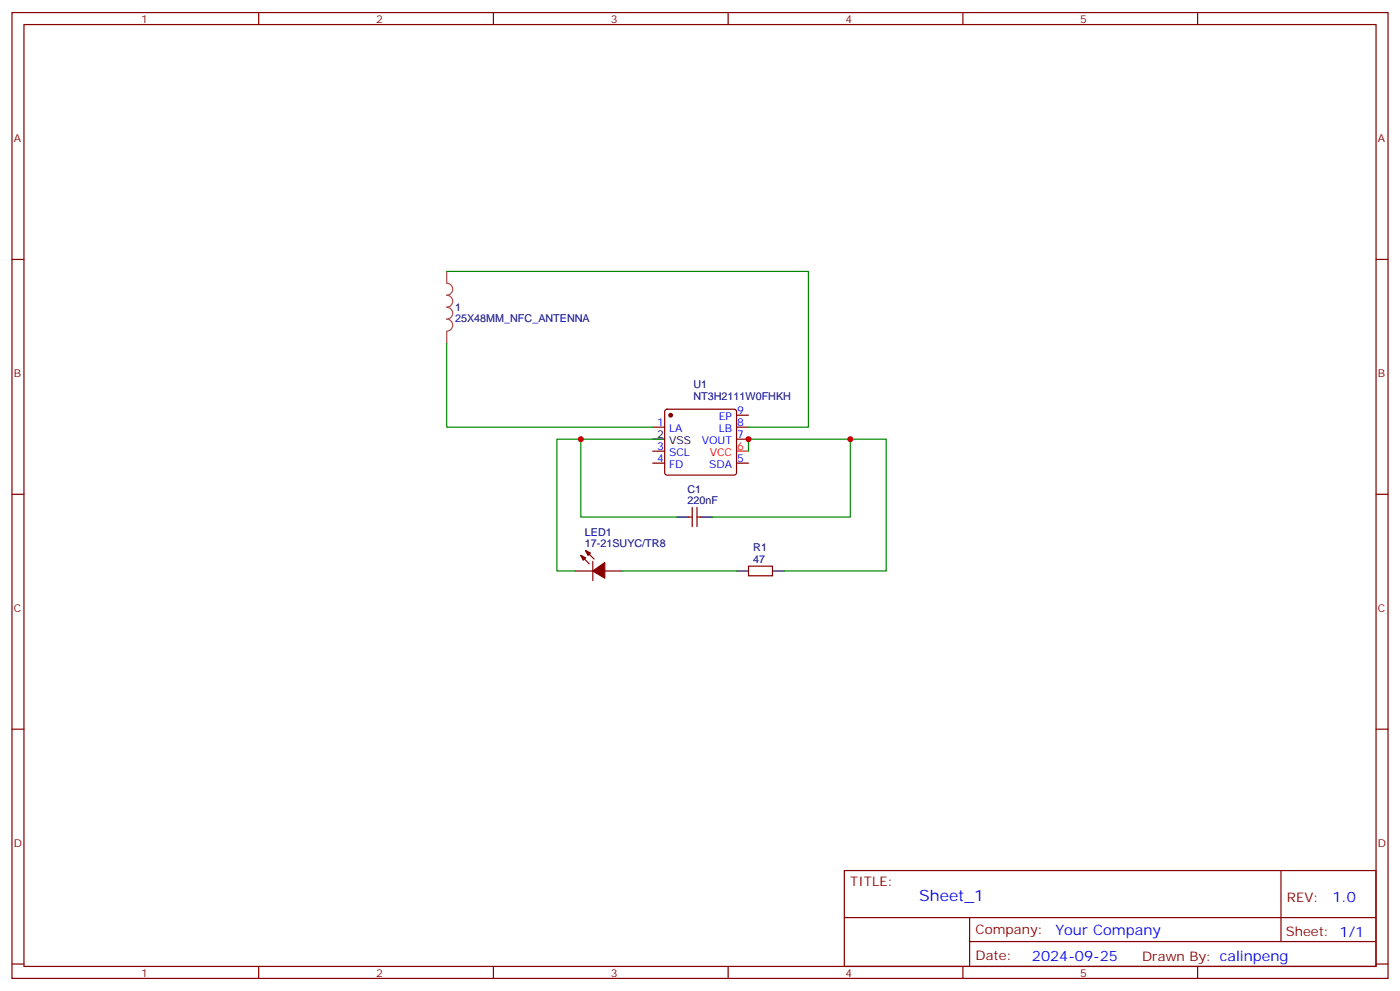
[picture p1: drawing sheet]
<svg xmlns="http://www.w3.org/2000/svg" width="412mm" height="292mm" viewBox="0 0 412 292" stroke-linecap="round" stroke-linejoin="round" font-family="sans-serif">
<g fill="none" stroke="#870000" stroke-width=".35">
<path d="M3.5 3.7h405.4v284.3h-405.4zM7.1 7.2h398.2v277.3h-398.2zM76.2 3.7v3.5M145.3 3.7v3.5M214.5 3.7v3.5M283.6 3.7v3.5M352.8 3.7v3.5M3.5 76.4h3.6M405.3 76.4h3.6M192.3 125.8h3.5M192.3 136.3h3.5M192.3 132.8h3.5"/>
<path d="M196 120.7l.5-.2h19.8l.5 .2 .2 .5v18l-.3 .5-.4 .2h-19.8l-.5-.3-.2-.4v-18zM217 122.2h3.5M217 125.8h3.5M217 129.3h3.5M217 136.3h3.5M3.5 145.5h3.6M202.8 152.2h1.1M203.9 149.4v5.6M205.3 149.4v5.6M205.3 152.2h1.1M405.3 145.5h3.6M169.3 168.1h5.3"/>
<path d="M171.1 163.5l2.5 2.5M172.5 162.1l2.5 2.5M174.6 165.3v5.6M178.2 168.1h5.2M220.5 166.7h7v2.8h-7zM3.5 214.7h3.6M405.3 214.7h3.6M248.7 256.3h156.6v28.2h-156.6zM377.3 256.3v20.9M248.7 270.1h156.5M285.6 277.2h119.6M285.6 270.1v14.2"/>
<path d="M3.5 283.8h3.6M76.2 284.5v3.5M145.3 284.5v3.5M214.5 284.5v3.5M283.6 284.5v3.5M352.8 284.5v3.5M405.3 283.8h3.6"/>
</g>
<path d="M217 132.8h3.5" fill="none" stroke="#f00" stroke-width=".35"/>
<path d="M192.3 129.3h3.5M199.3 152.2h3.5M206.4 152.2h3.5M217 168.1h3.5M227.5 168.1h3.6" fill="none" stroke="#000" stroke-width=".35"/>
<g fill="#870000" stroke="#870000" stroke-width=".35">
<path d="M171.1 163.5l1.4 .7-.7 .7z"/>
<path d="M172.5 162.1l1.4 .7-.7 .7z"/>
<path d="M174.6 168.1l3.6-2.5v4.6z"/>
<circle cx="197.6" cy="122.2" r=".53"/>
</g>
<path d="M131.6 79.9h106.5v45.9h-17.6M131.6 101.1v24.7h60.7M171.1 129.3h-7.1v38.8h5.3M192.3 129.3h-21.2v22.9h28.2M220.5 132.8v-3.5h30v22.9h-40.6M250.5 129.3h10.6v38.8h-30M183.4 168.1h33.6" fill="none" stroke="#008700" stroke-width=".35"/>
<path d="M131.6 79.9v3.5a1.76 1.76 0 0 1 1.8 1.7 1.76 1.76 0 0 1-1.8 1.8 1.76 1.76 0 0 1 1.8 1.8 1.76 1.76 0 0 1-1.8 1.7 1.76 1.76 0 0 1 1.8 1.8 1.76 1.76 0 0 1-1.8 1.8 1.76 1.76 0 0 1 1.7 1.7 1.76 1.76 0 0 1-1.7 1.8M131.6 97.6v3.5" fill="none" stroke="#a64a4a" stroke-width=".35"/>
<g fill="#c00">
<circle cx="220.5" cy="129.3" r=".88"/>
<circle cx="250.5" cy="129.3" r=".88"/>
<circle cx="171.1" cy="129.3" r=".88"/>
</g>
<text font-size="4.6" fill="#00f" x="270.8" y="265.3">Sheet_1</text>
<g font-size="4.2" fill="#00f">
<text x="392.5" y="265.6">1.0</text>
<text x="310.9" y="275.1">Your Company</text>
<text x="304" y="282.9">2024-09-25</text>
</g>
<g font-size="3.9" fill="#800">
<text x="250.5" y="260.9">TITLE:</text>
<text x="379.1" y="265.6">REV:</text>
<text x="287.4" y="275.1">Company:</text>
<text x="378.7" y="275.7">Sheet: 1/1</text>
<text x="287.4" y="282.8">Date:</text>
<text x="336.4" y="282.8">Drawn By: calinpeng</text>
</g>
<g font-size="3.2" fill="#800">
<text x="41.6" y="6.7">1</text>
<text x="110.8" y="6.7">2</text>
<text x="179.9" y="6.7">3</text>
<text x="249.1" y="6.7">4</text>
<text x="318.2" y="6.7">5</text>
<text x="4.1" y="41.8">A</text>
<text x="405.9" y="41.8">A</text>
<text x="4.1" y="110.9">B</text>
<text x="405.9" y="110.9">B</text>
<text x="4.1" y="180.1">C</text>
<text x="405.9" y="180.1">C</text>
<text x="4.1" y="249.2">D</text>
<text x="405.9" y="249.2">D</text>
<text x="41.6" y="287.5">1</text>
<text x="110.8" y="287.5">2</text>
<text x="179.9" y="287.5">3</text>
<text x="249.1" y="287.5">4</text>
<text x="318.2" y="287.5">5</text>
</g>
<g font-size="3.2" fill="#000080">
<text x="134.1" y="94.9">25X48MM_NFC_ANTENNA</text>
<text x="134.1" y="91.6">1</text>
<text x="204.3" y="117.6">NT3H2111W0FHKH</text>
<text x="204.3" y="114.3">U1</text>
<text x="202.5" y="148.3">220nF</text>
<text x="202.5" y="145.1">C1</text>
<text x="172.3" y="161">17-21SUYC/TR8</text>
<text x="172.3" y="157.8">LED1</text>
<text x="221.9" y="165.6">47</text>
<text x="221.9" y="162.4">R1</text>
</g>
<g font-size="3.2" fill="#00f">
<text x="193.6" y="125.4">1</text>
<text x="211.7" y="123.6">EP</text>
<text x="217.1" y="121.9">9</text>
<text x="217.1" y="125.4">8</text>
<text x="197.1" y="127.2">LA</text>
<text x="206.7" y="130.7">VOUT</text>
<text x="211.7" y="127.2">LB</text>
<text x="217.1" y="128.9">7</text>
<text x="193.6" y="136">4</text>
<text x="193.6" y="132.5">3</text>
<text x="197.1" y="137.8">FD</text>
<text x="197.1" y="134.2">SCL</text>
<text x="208.9" y="137.8">SDA</text>
<text x="217.1" y="136">5</text>
</g>
<g font-size="3.2">
<text x="193.6" y="128.9">2</text>
<text x="197.1" y="130.7">VSS</text>
</g>
<g font-size="3.2" fill="#f00">
<text x="209.1" y="134.2">VCC</text>
<text x="217.1" y="132.5">6</text>
</g>
</svg>
